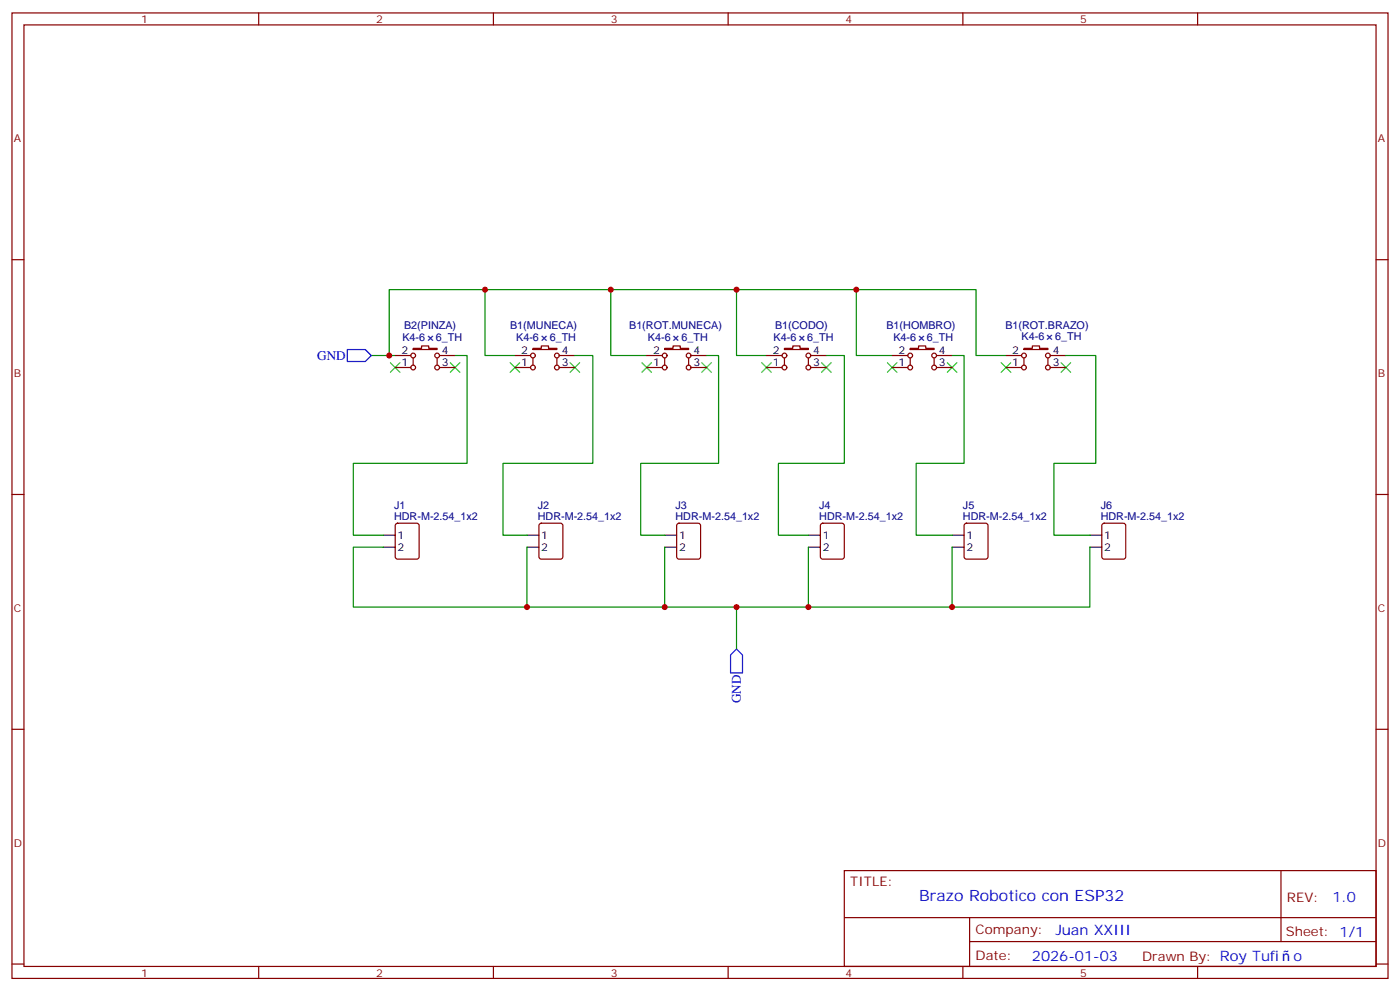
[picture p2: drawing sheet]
<svg xmlns="http://www.w3.org/2000/svg" width="412mm" height="292mm" viewBox="0 0 412 292" stroke-linecap="round" stroke-linejoin="round" font-family="sans-serif">
<g fill="none" stroke="#870000" stroke-width=".35">
<path d="M3.5 3.8h405.4v284.3h-405.4zM7.1 7.3h398.2v277.3h-398.2zM76.2 3.8v3.5M145.3 3.8v3.5M214.5 3.8v3.5M283.6 3.8v3.5M352.8 3.8v3.5M3.5 76.5h3.6M405.3 76.5h3.6M116.4 108.2h4.6M116.4 104.7h4.6M121.7 102.6h2.5v-.7h2.1v.7h2.5v.3h-7.1z"/>
<path d="M121.7 105.4v2.1M128.8 105.4v2.1M129.5 108.2h4.6M129.5 104.7h4.6M151.7 108.2h4.6M151.7 104.7h4.6M157 102.6h2.5v-.7h2.1v.7h2.4v.3h-7zM157 105.4v2.1M164 105.4v2.1M164.7 108.2h4.6M164.7 104.7h4.6M190.5 108.2h4.6"/>
<path d="M190.5 104.7h4.6M195.8 102.6h2.5v-.7h2.1v.7h2.4v.3h-7zM195.8 105.4v2.1M202.8 105.4v2.1M203.6 108.2h4.5M203.6 104.7h4.5M225.8 108.2h4.6M225.8 104.7h4.6M231.1 102.6h2.4v-.7h2.2v.7h2.4v.3h-7zM231.1 105.4v2.1M238.1 105.4v2.1M238.8 108.2h4.6"/>
<path d="M238.8 104.7h4.6M262.8 108.2h4.6M262.8 104.7h4.6M268.1 102.6h2.5v-.7h2.1v.7h2.5v.3h-7.1zM268.1 105.4v2.1M275.2 105.4v2.1M275.9 108.2h4.6M275.9 104.7h4.6M296.3 108.2h4.6M296.3 104.7h4.6M301.6 102.6h2.5v-.7h2.1v.7h2.5v.3h-7.1zM301.6 105.4v2.1"/>
<path d="M308.7 105.4v2.1M309.4 108.2h4.6M309.4 104.7h4.6M3.5 145.6h3.6M116.7 154.3l.4-.2h5.7l.6 .4 .1 9.5-.5 .6-5.9 .1-.6-.5-.1-9.4zM159 154.3l.5-.2h5.6l.7 .4v9.5l-.5 .6-5.8 .1-.7-.5-.1-9.4zM199.6 154.3l.4-.2h5.7l.6 .4 .1 9.5-.5 .6-5.9 .1-.6-.5-.1-9.4zM241.9 154.3l.5-.2h5.6l.7 .4v9.5l-.5 .6-5.8 .1-.7-.5v-9.4zM284.2 154.3l.5-.2h5.6l.7 .4v9.5l-.4 .6-5.9 .1-.7-.5v-9.4zM324.8 154.3l.5-.2h5.6l.7 .4v9.5l-.5 .6-5.8 .1-.7-.5v-9.4zM405.3 145.6h3.6M3.5 214.8h3.6"/>
<path d="M405.3 214.8h3.6M248.7 256.4h156.6v28.2h-156.6zM377.3 256.4v20.9M248.7 270.2h156.5M285.6 277.3h119.6M285.6 270.2v14.2M3.5 283.9h3.6M76.2 284.6v3.5M145.3 284.6v3.5M214.5 284.6v3.5M283.6 284.6v3.5M352.8 284.6v3.5"/>
<path d="M405.3 283.9h3.6"/>
<circle cx="121.7" cy="108.2" r=".71"/>
<circle cx="121.7" cy="104.7" r=".71"/>
<circle cx="128.8" cy="104.7" r=".71"/>
<circle cx="128.8" cy="108.2" r=".71"/>
<circle cx="157" cy="104.7" r=".71"/>
<circle cx="157" cy="108.2" r=".71"/>
<circle cx="164" cy="108.2" r=".71"/>
<circle cx="164" cy="104.7" r=".71"/>
<circle cx="195.8" cy="108.2" r=".71"/>
<circle cx="195.8" cy="104.7" r=".71"/>
<circle cx="202.8" cy="108.2" r=".71"/>
<circle cx="202.8" cy="104.7" r=".71"/>
<circle cx="231.1" cy="104.7" r=".71"/>
<circle cx="231.1" cy="108.2" r=".71"/>
<circle cx="238.1" cy="104.7" r=".71"/>
<circle cx="238.1" cy="108.2" r=".71"/>
<circle cx="268.1" cy="108.2" r=".71"/>
<circle cx="268.1" cy="104.7" r=".71"/>
<circle cx="275.2" cy="108.2" r=".71"/>
<circle cx="275.2" cy="104.7" r=".71"/>
<circle cx="301.6" cy="104.7" r=".71"/>
<circle cx="301.6" cy="108.2" r=".71"/>
<circle cx="308.7" cy="108.2" r=".71"/>
<circle cx="308.7" cy="104.7" r=".71"/>
</g>
<g fill="none" stroke="#3c3" stroke-width=".35">
<path d="M115 106.8l2.8 2.8M117.8 106.8l-2.8 2.8M132.6 106.8l2.9 2.8M135.5 106.8l-2.9 2.8M150.3 106.8l2.8 2.8M153.1 106.8l-2.8 2.8M167.9 106.8l2.8 2.8M170.7 106.8l-2.8 2.8M189.1 106.8l2.8 2.8M191.9 106.8l-2.8 2.8M206.7 106.8l2.8 2.8M209.5 106.8l-2.8 2.8"/>
<path d="M224.4 106.8l2.8 2.8M227.2 106.8l-2.8 2.8M242 106.8l2.8 2.8M244.8 106.8l-2.8 2.8M261.4 106.8l2.8 2.8M264.2 106.8l-2.8 2.8M279 106.8l2.9 2.8M281.9 106.8l-2.9 2.8M294.9 106.8l2.8 2.8M297.7 106.8l-2.8 2.8M312.6 106.8l2.8 2.8M315.4 106.8l-2.8 2.8"/>
</g>
<g fill="none" stroke="#008700" stroke-width=".35">
<path d="M142.9 85.3h37v19.4h10.6M179.9 85.3h37.1v19.4h8.8M217 85.3h35.2v19.4h10.6M252.2 85.3h35.3v19.4h8.8M109.4 104.7h7M114.7 104.7v-19.4h28.2v19.4h8.8M134.1 104.7h3.5v31.8h-33.5v21.1h8.8M169.3 104.7h5.3v31.8h-26.4v21.1h7M208.1 104.7h3.6v31.8h-23v21.1h7.1M243.4 104.7h5.3v31.8h-19.4v21.1h8.8M280.5 104.7h3.5v31.8h-14.1v21.1h10.6M314 104.7h8.8v31.8h-12.4v21.1h10.6"/>
<path d="M112.9 161.1h-8.8v17.7h216.9v-17.7M155.2 161.1v17.7M195.8 161.1v17.7M217 178.8v12.3M238.1 161.1v17.7M280.5 161.1v17.7"/>
</g>
<path d="M102.3 102.9h5.3l1.8 1.8-1.8 1.8h-5.3zM217 191.1l1.7 1.8v5.3h-3.5v-5.3z" fill="none" stroke="#00f" stroke-width=".35"/>
<path d="M112.9 157.6h3.5M155.2 157.6h3.5M195.8 157.6h3.5M238.1 157.6h3.6M280.5 157.6h3.5M321 157.6h3.6M112.9 161.1h3.5M155.2 161.1h3.5M195.8 161.1h3.5M238.1 161.1h3.6M280.5 161.1h3.5M321 161.1h3.6" fill="none" stroke="#000" stroke-width=".35"/>
<g fill="#c00">
<circle cx="252.2" cy="85.3" r=".88"/>
<circle cx="217" cy="85.3" r=".88"/>
<circle cx="179.9" cy="85.3" r=".88"/>
<circle cx="142.9" cy="85.3" r=".88"/>
<circle cx="114.7" cy="104.7" r=".88"/>
<circle cx="155.2" cy="178.8" r=".88"/>
<circle cx="195.8" cy="178.8" r=".88"/>
<circle cx="238.1" cy="178.8" r=".88"/>
<circle cx="280.5" cy="178.8" r=".88"/>
<circle cx="217" cy="178.8" r=".88"/>
</g>
<text font-size="4.6" fill="#00f" x="270.8" y="265.4">Brazo Robotico con ESP32</text>
<g font-size="4.2" fill="#00f">
<text x="392.5" y="265.7">1.0</text>
<text x="310.9" y="275.2">Juan XXIII</text>
<text x="304" y="283">2026-01-03</text>
<text x="381" y="282.9">o</text>
</g>
<g font-size="3.9" fill="#00f">
<text x="93.4" y="106">GND</text>
<text x="218.3" y="207" transform="rotate(-90 218.3 207)">GND</text>
</g>
<g font-size="3.9" fill="#800">
<text x="250.5" y="261">TITLE:</text>
<text x="379.1" y="265.7">REV:</text>
<text x="287.4" y="275.2">Company:</text>
<text x="378.7" y="275.8">Sheet: 1/1</text>
<text x="287.4" y="282.9">Date:</text>
<text x="336.4" y="282.9">Drawn By: Roy Tufi</text>
</g>
<g font-size="3.2" fill="#800">
<text x="41.6" y="6.8">1</text>
<text x="110.8" y="6.8">2</text>
<text x="179.9" y="6.8">3</text>
<text x="249.1" y="6.8">4</text>
<text x="318.2" y="6.8">5</text>
<text x="4.1" y="41.9">A</text>
<text x="405.9" y="41.9">A</text>
<text x="4.1" y="111.1">B</text>
<text x="405.9" y="111.1">B</text>
<text x="4.1" y="180.2">C</text>
<text x="405.9" y="180.2">C</text>
<text x="4.1" y="249.3">D</text>
<text x="405.9" y="249.3">D</text>
<text x="41.6" y="287.6">1</text>
<text x="110.8" y="287.6">2</text>
<text x="179.9" y="287.6">3</text>
<text x="249.1" y="287.6">4</text>
<text x="318.2" y="287.6">5</text>
</g>
<g font-size="3.2" fill="#000080">
<text x="118.5" y="100.6">K4-6</text>
<text x="119" y="97">B2(PINZA)</text>
<text x="128.4" y="100.6">6_TH</text>
<text x="150.3" y="97">B1(MUNECA)</text>
<text x="152.1" y="100.6">K4-6</text>
<text x="161.9" y="100.6">6_TH</text>
<text x="185.3" y="97">B1(ROT.MUNECA)</text>
<text x="190.9" y="100.6">K4-6</text>
<text x="200.7" y="100.6">6_TH</text>
<text x="227.9" y="100.6">K4-6</text>
<text x="228.3" y="97">B1(CODO)</text>
<text x="237.8" y="100.6">6_TH</text>
<text x="261.1" y="97">B1(HOMBRO)</text>
<text x="263.2" y="100.6">K4-6</text>
<text x="273.1" y="100.6">6_TH</text>
<text x="296.2" y="97">B1(ROT.BRAZO)</text>
<text x="300.9" y="100.2">K4-6</text>
<text x="310.8" y="100.2">6_TH</text>
<text x="116.1" y="149.9">J1</text>
<text x="158.4" y="149.9">J2</text>
<text x="199" y="149.9">J3</text>
<text x="241.3" y="149.9">J4</text>
<text x="283.7" y="149.9">J5</text>
<text x="324.2" y="149.9">J6</text>
<text x="116.1" y="153">HDR-M-2.54_1x2</text>
<text x="158.4" y="153">HDR-M-2.54_1x2</text>
<text x="199" y="153">HDR-M-2.54_1x2</text>
<text x="241.3" y="153">HDR-M-2.54_1x2</text>
<text x="283.7" y="153">HDR-M-2.54_1x2</text>
<text x="324.2" y="153">HDR-M-2.54_1x2</text>
</g>
<g font-size="3.2">
<text x="118.3" y="107.9">1</text>
<text x="118.3" y="104.4">2</text>
<text x="130.2" y="107.9">3</text>
<text x="130.2" y="104.4">4</text>
<text x="153.6" y="107.9">1</text>
<text x="153.6" y="104.4">2</text>
<text x="165.5" y="107.9">3</text>
<text x="165.5" y="104.4">4</text>
<text x="192.4" y="107.9">1</text>
<text x="192.4" y="104.4">2</text>
<text x="204.3" y="107.9">3</text>
<text x="204.3" y="104.4">4</text>
<text x="227.6" y="107.9">1</text>
<text x="227.6" y="104.4">2</text>
<text x="239.5" y="107.9">3</text>
<text x="239.5" y="104.4">4</text>
<text x="264.7" y="107.9">1</text>
<text x="264.7" y="104.4">2</text>
<text x="276.6" y="107.9">3</text>
<text x="276.6" y="104.4">4</text>
<text x="298.2" y="107.9">1</text>
<text x="298.2" y="104.4">2</text>
<text x="310.1" y="107.9">3</text>
<text x="310.1" y="104.4">4</text>
<text x="117.1" y="158.7">1</text>
<text x="159.5" y="158.7">1</text>
<text x="200" y="158.7">1</text>
<text x="242.4" y="158.7">1</text>
<text x="284.7" y="158.7">1</text>
<text x="325.3" y="158.7">1</text>
<text x="117.1" y="162.2">2</text>
<text x="159.5" y="162.2">2</text>
<text x="200" y="162.2">2</text>
<text x="242.4" y="162.2">2</text>
<text x="284.7" y="162.2">2</text>
<text x="325.3" y="162.2">2</text>
</g>
</svg>
